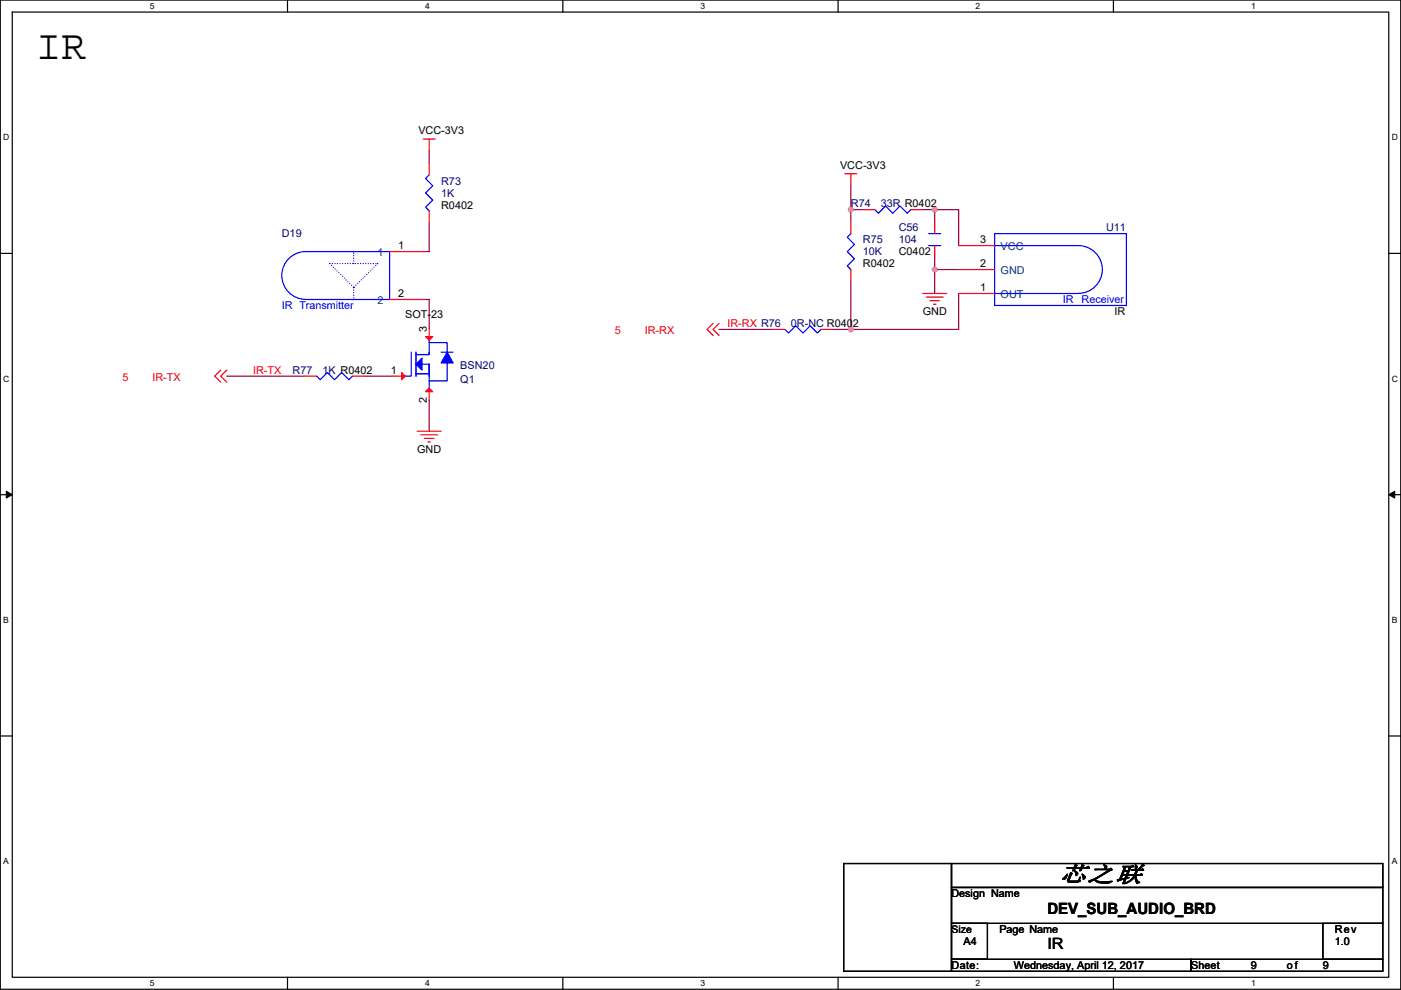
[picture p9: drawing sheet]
<svg xmlns="http://www.w3.org/2000/svg" width="297mm" height="210mm" viewBox="0 0 297 210" stroke-linecap="round" stroke-linejoin="round" font-family="sans-serif">
<path d="M.1 0h296.9v209.8h-296.9zM2.6 2.6h291.8v204.7h-291.8z" fill="none" stroke="#000" stroke-width=".25"/>
<g fill="#fff">
<path d="M31.8 .3h1v2h-1z"/>
<path d="M31.8 207.5h1v2.1h-1z"/>
</g>
<path d="M61 0v2.6M61 207.3v2.5" fill="none" stroke="#000" stroke-width=".25"/>
<g fill="#fff">
<path d="M90.1 .3h1v2h-1z"/>
<path d="M90.1 207.5h1v2.1h-1z"/>
</g>
<path d="M119.3 0v2.6M119.3 207.3v2.5" fill="none" stroke="#000" stroke-width=".25"/>
<g fill="#fff">
<path d="M148.5 .3h1v2h-1z"/>
<path d="M148.5 207.5h1v2.1h-1z"/>
</g>
<path d="M177.7 0v2.6M177.7 207.3v2.5" fill="none" stroke="#000" stroke-width=".25"/>
<g fill="#fff">
<path d="M206.9 .3h1v2h-1z"/>
<path d="M206.9 207.5h1v2.1h-1z"/>
</g>
<path d="M236.1 0v2.6M236.1 207.3v2.5" fill="none" stroke="#000" stroke-width=".25"/>
<g fill="#fff">
<path d="M265.2 .3h1v2h-1z"/>
<path d="M265.2 207.5h1v2.1h-1z"/>
<path d="M.7 28.2h1.3v2h-1.3z"/>
<path d="M295.1 28.2h1.3v2h-1.3z"/>
<path d="M.7 79.3h1.3v2.1h-1.3z"/>
<path d="M295.1 79.3h1.3v2.1h-1.3z"/>
</g>
<path d="M.1 53.7h2.5M294.4 53.7h2.6" fill="none" stroke="#000" stroke-width=".25"/>
<g fill="#fff">
<path d="M.7 130.5h1.2v2h-1.2z"/>
<path d="M295.1 130.5h1.2v2h-1.2z"/>
</g>
<path d="M.1 104.9h2.5M294.4 104.9h2.6" fill="none" stroke="#000" stroke-width=".25"/>
<path d="M1.3 104.2l1.3 .7-1.3 .7zM294.4 104.9l1.3-.7v1.4z" fill="#000" stroke="#000" stroke-width=".21"/>
<g fill="#fff">
<path d="M.7 181.7h1.2v2h-1.2z"/>
<path d="M295.1 181.7h1.2v2h-1.2z"/>
</g>
<path d="M.1 156.1h2.5M294.4 156.1h2.6M178.9 183.2h22.8v22.8h-22.8zM201.7 183.2h91.5v5h-91.5zM201.7 188.2h91.5v7.7h-91.5zM201.7 195.9h7.7v7.6h-7.7zM280.5 195.9h12.7v7.6h-12.7zM201.7 203.5h50.8v2.5h-50.8zM252.5 203.5h40.7v2.5h-40.7z" fill="none" stroke="#000" stroke-width=".25"/>
<g fill="none" stroke="#800040" stroke-width=".25">
<path d="M91 32v2.6M180.4 39.4v5.1M91 47.3v6.1h-.8M180.4 44.5v2.5M180.4 59.7v10.2M180.4 44.5h2.5M195.6 44.5h2.6M198.2 44.5v2.5M198.2 44.5h5.1v7.6M198.2 57.2v5.1M198.2 54.6v2.6M198.2 57.2h5.1"/>
<path d="M48.1 79.8h16.5M77.3 79.8h6.1M90.2 63.5h.8v6.1M152.5 69.9h11.4M176.6 69.9h3.8M203.3 62.3v7.6h-22.9M91 84.9v6.6"/>
</g>
<g fill="#f0f" stroke="#f0f" stroke-width=".25">
<circle cx="180.4" cy="69.9" r=".5"/>
<circle cx="180.4" cy="44.5" r=".5"/>
<circle cx="198.2" cy="44.5" r=".5"/>
<circle cx="198.2" cy="57.2" r=".5"/>
</g>
<g fill="none" stroke="#f00" stroke-width=".25">
<path d="M89.7 29.5h2.6M91 29.5v2.5M91 34.6v2.5M179.1 36.9h2.6M180.4 36.9v2.5M82.6 53.4h7.6M91 44.7v2.6M180.4 57.2v2.5M180.4 47v2.6M182.9 44.5h2.6M193.1 44.5h2.5M198.2 52.1v2.5"/>
<path d="M198.2 47v2.6M203.3 52.1h7.6M203.3 57.2h7.6M46.8 78.5l-1.3 1.3 1.3 1.2M48.1 78.5l-1.3 1.3 1.3 1.2M64.6 79.8h2.5M74.7 79.8h2.6M82.6 63.5h7.6M83.4 79.8h2.5M91 69.6v2.6M151.2 68.6l-1.3 1.3 1.3 1.2M152.5 68.6l-1.3 1.3 1.3 1.2"/>
<path d="M163.9 69.9h2.5M174 69.9h2.6M195.6 62.3h5.1M196.4 63h3.6M197.2 63.8h2M197.9 64.5h.5M203.3 62.3h7.6M88.5 91.5h5M89.2 92.2h3.6M90 93h2M90.7 93.7h.5M91 82.3v2.6"/>
</g>
<g fill="none" stroke="#00f" stroke-width=".25">
<path d="M91 37.1l-.8 .8 1.6 1.5-1.6 1.5 1.6 1.5-1.6 1.6 .8 .7M61.5 54.6a5 5 0 0 1 3.3-1.2h17.8v10.1h-17.8a5.1 5.1 0 0 1-4.7-3.3 5.1 5.1 0 0 1 1.4-5.6zM180.4 49.6l-.8 .7 1.6 1.5-1.6 1.6 1.6 1.5-1.6 1.5 .8 .8M185.5 44.5l.7 .7 1.6-1.5 1.5 1.5 1.5-1.5 1.5 1.5 .8-.7M196.9 52.1h2.6M196.9 49.6h2.6M210.9 52.1h17.7a5.1 5.1 0 0 1 5.1 5.1 5.1 5.1 0 0 1-5.1 5l-17.7 .1M210.9 49.6h27.9v15.2h-27.9zM67.1 79.8l.8 .7 1.5-1.5 1.5 1.5 1.6-1.5 1.5 1.5 .7-.7M87.2 74.7v5.1h-1.3M88.2 74.7v5.1M88.2 79.3h2.8"/>
<path d="M88.5 79.3h2.2M89.5 77.2h1.5v5.1M91 72.7h3.8v2M91 74.7v.5h-2.5M91 72.2v3h-2.8M93.5 74.7h2.6M94.8 77v3.8h-3.8M166.4 69.9l.8 .7 1.5-1.5 1.5 1.5 1.6-1.5 1.5 1.5 .7-.7"/>
</g>
<path d="M69.9 55.9h10.2M69.9 55.9l5.1 5.1M75 55.9v-2.5M75 53.4h.1M80.1 55.9h.1M80.1 55.9l-5.1 5.1M75 61h.1M75 61v2.5M75 63.5h.1" fill="none" stroke="#00f" stroke-width=".25" stroke-dasharray="0 .5"/>
<g fill="#00f" stroke="#00f" stroke-width=".25">
<path d="M88.2 77.2l1.3-1.2v2.5z" fill-rule="evenodd"/>
<path d="M94.8 74.7l1.3 2.3h-2.6z" fill-rule="evenodd"/>
</g>
<g fill="#f00" stroke="#f00" stroke-width=".25">
<path d="M85.2 79l.7 .8-.7 .7z"/>
<path d="M90.2 71.4h1.6l-.8 .8z"/>
<path d="M90.2 83.1l.8-.8 .8 .8z"/>
</g>
<text font-size="8.9" x="7.7" y="12.5">IR</text>
<text font-size="4.9" x="224.6" y="187">芯之联</text>
<g font-size="3.3">
<text x="222.1" y="193.8">DEV_SUB_AUDIO_BRD</text>
<text x="222.1" y="201.4">IR</text>
</g>
<g font-size="2.3">
<text x="88.7" y="28.5">VCC-3V3</text>
<text x="178.1" y="35.9">VCC-3V3</text>
<text x="93.5" y="44.2">R0402</text>
<text x="84.4" y="52.8">1</text>
<text x="207.8" y="51.6">3</text>
<text x="182.9" y="56.7">R0402</text>
<text x="190.6" y="54.1">C0402</text>
<text x="207.8" y="56.6">2</text>
<text x="84.4" y="63">2</text>
<text x="207.8" y="61.7">1</text>
<text x="85.9" y="67.4">SOT-23</text>
<text x="90.5" y="70.4" transform="rotate(-90 90.5 70.4)">3</text>
<text x="195.6" y="66.8">GND</text>
<text x="236.3" y="66.8">IR</text>
<text x="82.9" y="79.2">1</text>
<text x="90.5" y="85.4" transform="rotate(-90 90.5 85.4)">2</text>
<text x="88.5" y="96.1">GND</text>
<text x="201.7" y="190.3">Design Name</text>
<text x="211.9" y="197.9">Page Name</text>
<text x="283" y="197.9">Rev</text>
<text x="204.3" y="200.4">A4</text>
<text x="283" y="200.4">1.0</text>
<text x="201.7" y="205.5">Date:</text>
<text x="214.9" y="205.5">Wednesday, April 12, 2017</text>
<text x="252.5" y="205.5">Sheet</text>
<text x="265.2" y="205.5">9</text>
<text x="272.9" y="205.5">of</text>
<text x="280.5" y="205.5">9</text>
</g>
<g font-size="2.3" fill="#000080">
<text x="93.5" y="39.2">R73</text>
<text x="93.5" y="41.7">1K</text>
<text x="180.4" y="44">R74</text>
<text x="186.7" y="44">33R R0402</text>
<text x="59.8" y="50.3">D19</text>
<text x="182.9" y="51.6">R75</text>
<text x="190.6" y="49.1">C56</text>
<text x="190.6" y="51.6">104</text>
<text x="234.5" y="49.1">U11</text>
<text x="182.9" y="54.1">10K</text>
<text x="167.7" y="69.4">0R-NC R0402</text>
<text x="62" y="79.3">R77</text>
<text x="68.4" y="79.3">1K R0402</text>
<text x="97.6" y="81.3">Q1</text>
<text x="97.6" y="78.3">BSN20</text>
</g>
<g font-size="2.3" fill="#004080">
<text x="212.2" y="53.1">VCC</text>
<text x="80.1" y="54.4">1</text>
<text x="212.2" y="58.2">GND</text>
<text x="80.1" y="64.6">2</text>
<text x="212.2" y="63.3">OUT</text>
</g>
<g font-size="2.3" fill="#00f">
<text x="59.8" y="65.6">IR Transmitter</text>
<text x="225.4" y="64.3">IR</text>
<text x="229.3" y="64.3">Receiver</text>
</g>
<g font-size="2.3" fill="#f00">
<text x="130.4" y="70.9">5</text>
<text x="136.7" y="70.9">IR-RX</text>
<text x="154.2" y="69.4">IR-RX R76</text>
<text x="26" y="80.8">5</text>
<text x="32.3" y="80.8">IR-TX</text>
<text x="53.7" y="79.3">IR-TX</text>
</g>
<text font-size="2.2" x="201.7" y="197.8">Size</text>
<g font-size="1.8">
<text x="31.8" y="1.9">5</text>
<text x="90.1" y="1.9">4</text>
<text x="148.5" y="1.9">3</text>
<text x="206.9" y="1.9">2</text>
<text x="265.2" y="1.9">1</text>
<text x=".7" y="29.8">D</text>
<text x="295.1" y="29.8">D</text>
<text x=".7" y="81">C</text>
<text x="295.1" y="81">C</text>
<text x=".7" y="132.1">B</text>
<text x="295.1" y="132.1">B</text>
<text x=".7" y="183.3">A</text>
<text x="295.1" y="183.3">A</text>
<text x="31.8" y="209.2">5</text>
<text x="90.1" y="209.2">4</text>
<text x="148.5" y="209.2">3</text>
<text x="206.9" y="209.2">2</text>
<text x="265.2" y="209.2">1</text>
</g>
</svg>
